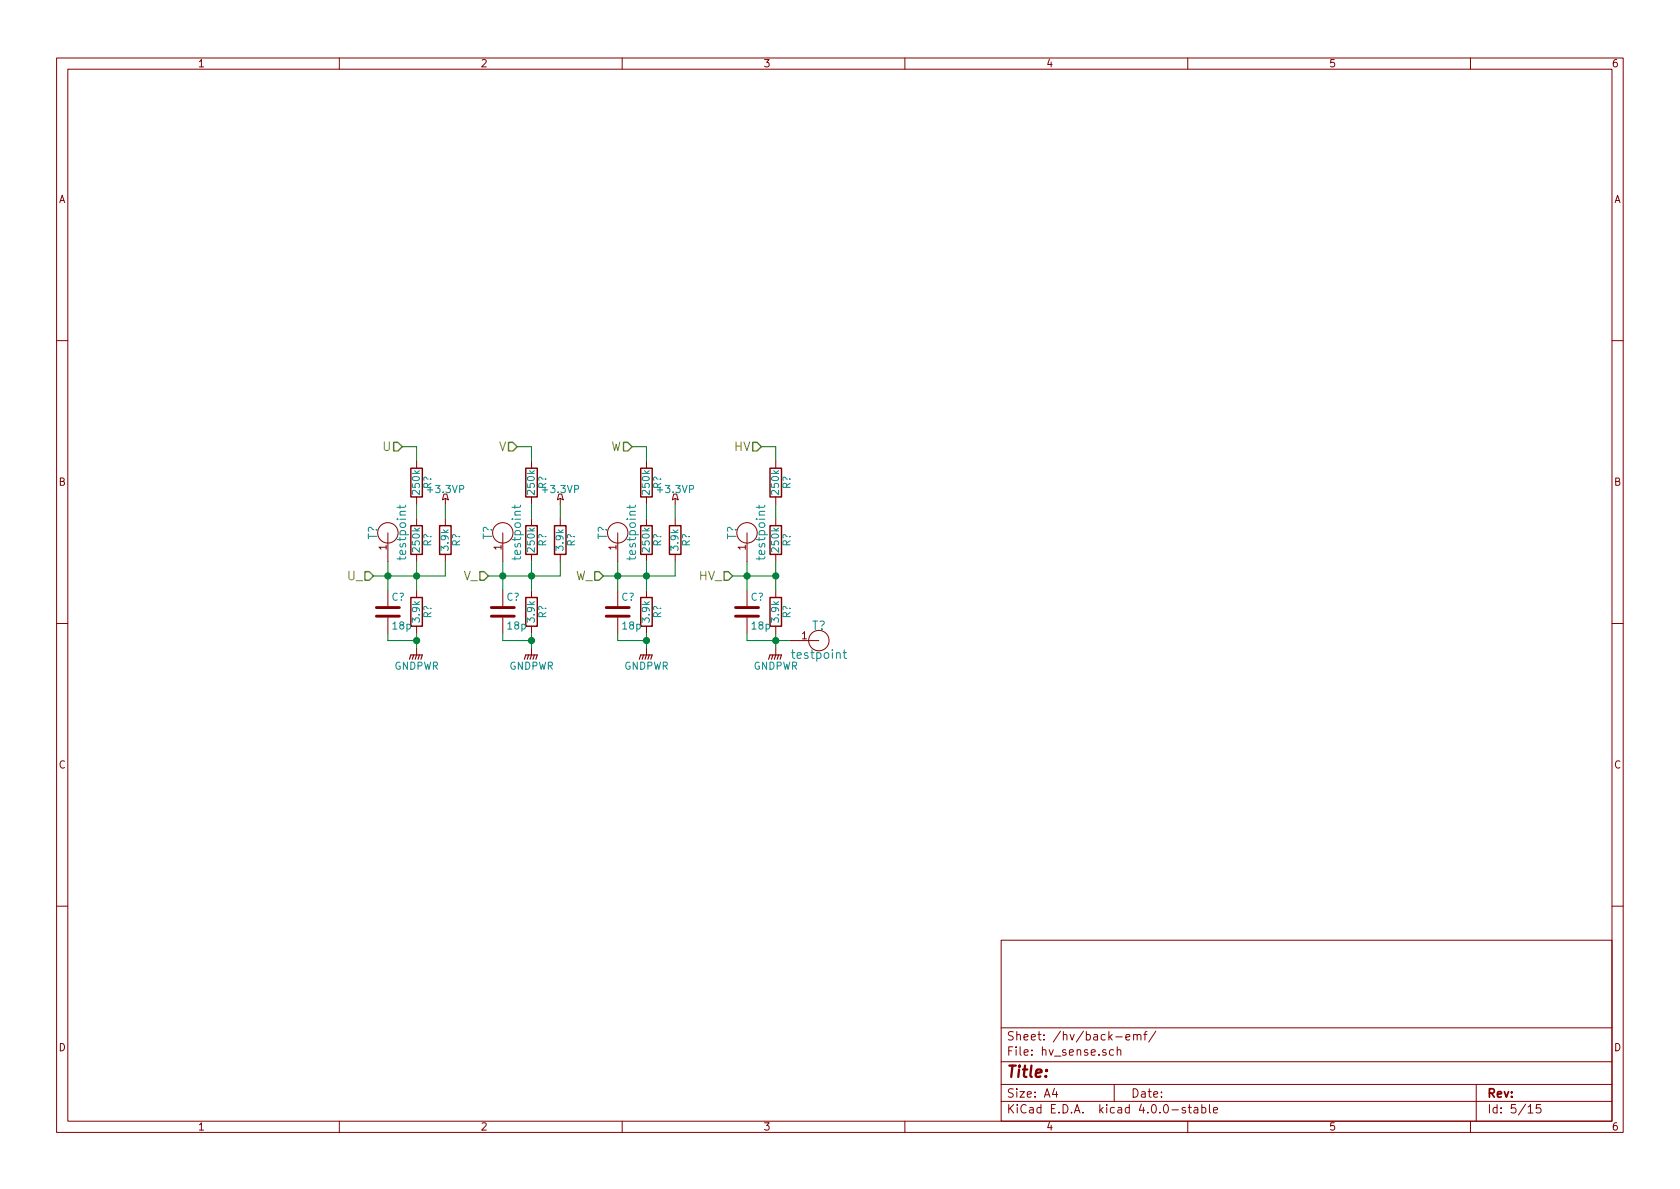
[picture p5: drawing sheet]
EESchema Schematic File Version 2
LIBS:power
LIBS:stmbl_3.4-cache
EELAYER 25 0
EELAYER END
$Descr A4 11693 8268
encoding utf-8
Sheet 5 15
Title ""
Date ""
Rev ""
Comp ""
Comment1 ""
Comment2 ""
Comment3 ""
Comment4 ""
$EndDescr
Text HLabel 2800 3100 0    60   Input ~ 0
U
Text HLabel 2600 4000 0    60   Input ~ 0
U_
$Comp
L R R?
U 1 1
P 2900 3350
F 0 "R?" V 2980 3350 50  0000 C CNN
F 1 "250k" V 2900 3350 50  0000 C CNN
F 2 "" V 2830 3350 30  0000 C CNN
F 3 "" H 2900 3350 30  0000 C CNN
	1    2900 3350
	1    0    0    -1  
$EndComp
$Comp
L R R?
U 1 1
P 2900 3750
F 0 "R?" V 2980 3750 50  0000 C CNN
F 1 "250k" V 2900 3750 50  0000 C CNN
F 2 "" V 2830 3750 30  0000 C CNN
F 3 "" H 2900 3750 30  0000 C CNN
	1    2900 3750
	1    0    0    -1  
$EndComp
$Comp
L R R?
U 1 1
P 2900 4250
F 0 "R?" V 2980 4250 50  0000 C CNN
F 1 "3.9k" V 2900 4250 50  0000 C CNN
F 2 "" V 2830 4250 30  0000 C CNN
F 3 "" H 2900 4250 30  0000 C CNN
	1    2900 4250
	1    0    0    -1  
$EndComp
Wire Wire Line
	2800 3100 2900 3100
Wire Wire Line
	2900 3100 2900 3200
Wire Wire Line
	2900 3600 2900 3500
Wire Wire Line
	2900 3900 2900 4100
Wire Wire Line
	2600 4000 3100 4000
Connection ~ 2900 4000
$Comp
L R R?
U 1 1
P 3100 3750
F 0 "R?" V 3180 3750 50  0000 C CNN
F 1 "3.9k" V 3100 3750 50  0000 C CNN
F 2 "" V 3030 3750 30  0000 C CNN
F 3 "" H 3100 3750 30  0000 C CNN
	1    3100 3750
	1    0    0    -1  
$EndComp
Wire Wire Line
	3100 4000 3100 3900
$Comp
L +3.3VP #PWR?
U 1 1
P 3100 3500
F 0 "#PWR?" H 3250 3450 50  0001 C CNN
F 1 "+3.3VP" H 3100 3600 50  0000 C CNN
F 2 "" H 3100 3500 60  0000 C CNN
F 3 "" H 3100 3500 60  0000 C CNN
	1    3100 3500
	1    0    0    -1  
$EndComp
$Comp
L GNDPWR #PWR?
U 1 1
P 2900 4500
F 0 "#PWR?" H 2900 4300 50  0001 C CNN
F 1 "GNDPWR" H 2900 4370 50  0000 C CNN
F 2 "" H 2900 4450 60  0000 C CNN
F 3 "" H 2900 4450 60  0000 C CNN
	1    2900 4500
	1    0    0    -1  
$EndComp
Wire Wire Line
	2900 4500 2900 4400
Wire Wire Line
	3100 3600 3100 3500
Text HLabel 3600 3100 0    60   Input ~ 0
V
Text HLabel 3400 4000 0    60   Input ~ 0
V_
$Comp
L R R?
U 1 1
P 3700 3350
F 0 "R?" V 3780 3350 50  0000 C CNN
F 1 "250k" V 3700 3350 50  0000 C CNN
F 2 "" V 3630 3350 30  0000 C CNN
F 3 "" H 3700 3350 30  0000 C CNN
	1    3700 3350
	1    0    0    -1  
$EndComp
$Comp
L R R?
U 1 1
P 3700 3750
F 0 "R?" V 3780 3750 50  0000 C CNN
F 1 "250k" V 3700 3750 50  0000 C CNN
F 2 "" V 3630 3750 30  0000 C CNN
F 3 "" H 3700 3750 30  0000 C CNN
	1    3700 3750
	1    0    0    -1  
$EndComp
$Comp
L R R?
U 1 1
P 3700 4250
F 0 "R?" V 3780 4250 50  0000 C CNN
F 1 "3.9k" V 3700 4250 50  0000 C CNN
F 2 "" V 3630 4250 30  0000 C CNN
F 3 "" H 3700 4250 30  0000 C CNN
	1    3700 4250
	1    0    0    -1  
$EndComp
Wire Wire Line
	3600 3100 3700 3100
Wire Wire Line
	3700 3100 3700 3200
Wire Wire Line
	3700 3600 3700 3500
Wire Wire Line
	3700 3900 3700 4100
Wire Wire Line
	3400 4000 3900 4000
Connection ~ 3700 4000
$Comp
L R R?
U 1 1
P 3900 3750
F 0 "R?" V 3980 3750 50  0000 C CNN
F 1 "3.9k" V 3900 3750 50  0000 C CNN
F 2 "" V 3830 3750 30  0000 C CNN
F 3 "" H 3900 3750 30  0000 C CNN
	1    3900 3750
	1    0    0    -1  
$EndComp
Wire Wire Line
	3900 4000 3900 3900
$Comp
L +3.3VP #PWR?
U 1 1
P 3900 3500
F 0 "#PWR?" H 4050 3450 50  0001 C CNN
F 1 "+3.3VP" H 3900 3600 50  0000 C CNN
F 2 "" H 3900 3500 60  0000 C CNN
F 3 "" H 3900 3500 60  0000 C CNN
	1    3900 3500
	1    0    0    -1  
$EndComp
$Comp
L GNDPWR #PWR?
U 1 1
P 3700 4500
F 0 "#PWR?" H 3700 4300 50  0001 C CNN
F 1 "GNDPWR" H 3700 4370 50  0000 C CNN
F 2 "" H 3700 4450 60  0000 C CNN
F 3 "" H 3700 4450 60  0000 C CNN
	1    3700 4500
	1    0    0    -1  
$EndComp
Wire Wire Line
	3700 4500 3700 4400
Wire Wire Line
	3900 3600 3900 3500
Text HLabel 4400 3100 0    60   Input ~ 0
W
Text HLabel 4200 4000 0    60   Input ~ 0
W_
$Comp
L R R?
U 1 1
P 4500 3350
F 0 "R?" V 4580 3350 50  0000 C CNN
F 1 "250k" V 4500 3350 50  0000 C CNN
F 2 "" V 4430 3350 30  0000 C CNN
F 3 "" H 4500 3350 30  0000 C CNN
	1    4500 3350
	1    0    0    -1  
$EndComp
$Comp
L R R?
U 1 1
P 4500 3750
F 0 "R?" V 4580 3750 50  0000 C CNN
F 1 "250k" V 4500 3750 50  0000 C CNN
F 2 "" V 4430 3750 30  0000 C CNN
F 3 "" H 4500 3750 30  0000 C CNN
	1    4500 3750
	1    0    0    -1  
$EndComp
$Comp
L R R?
U 1 1
P 4500 4250
F 0 "R?" V 4580 4250 50  0000 C CNN
F 1 "3.9k" V 4500 4250 50  0000 C CNN
F 2 "" V 4430 4250 30  0000 C CNN
F 3 "" H 4500 4250 30  0000 C CNN
	1    4500 4250
	1    0    0    -1  
$EndComp
Wire Wire Line
	4400 3100 4500 3100
Wire Wire Line
	4500 3100 4500 3200
Wire Wire Line
	4500 3600 4500 3500
Wire Wire Line
	4500 3900 4500 4100
Wire Wire Line
	4200 4000 4700 4000
Connection ~ 4500 4000
$Comp
L R R?
U 1 1
P 4700 3750
F 0 "R?" V 4780 3750 50  0000 C CNN
F 1 "3.9k" V 4700 3750 50  0000 C CNN
F 2 "" V 4630 3750 30  0000 C CNN
F 3 "" H 4700 3750 30  0000 C CNN
	1    4700 3750
	1    0    0    -1  
$EndComp
Wire Wire Line
	4700 4000 4700 3900
$Comp
L +3.3VP #PWR?
U 1 1
P 4700 3500
F 0 "#PWR?" H 4850 3450 50  0001 C CNN
F 1 "+3.3VP" H 4700 3600 50  0000 C CNN
F 2 "" H 4700 3500 60  0000 C CNN
F 3 "" H 4700 3500 60  0000 C CNN
	1    4700 3500
	1    0    0    -1  
$EndComp
$Comp
L GNDPWR #PWR?
U 1 1
P 4500 4500
F 0 "#PWR?" H 4500 4300 50  0001 C CNN
F 1 "GNDPWR" H 4500 4370 50  0000 C CNN
F 2 "" H 4500 4450 60  0000 C CNN
F 3 "" H 4500 4450 60  0000 C CNN
	1    4500 4500
	1    0    0    -1  
$EndComp
Wire Wire Line
	4500 4500 4500 4400
Wire Wire Line
	4700 3600 4700 3500
Text HLabel 5300 3100 0    60   Input ~ 0
HV
Text HLabel 5100 4000 0    60   Input ~ 0
HV_
$Comp
L R R?
U 1 1
P 5400 3350
F 0 "R?" V 5480 3350 50  0000 C CNN
F 1 "250k" V 5400 3350 50  0000 C CNN
F 2 "" V 5330 3350 30  0000 C CNN
F 3 "" H 5400 3350 30  0000 C CNN
	1    5400 3350
	1    0    0    -1  
$EndComp
$Comp
L R R?
U 1 1
P 5400 3750
F 0 "R?" V 5480 3750 50  0000 C CNN
F 1 "250k" V 5400 3750 50  0000 C CNN
F 2 "" V 5330 3750 30  0000 C CNN
F 3 "" H 5400 3750 30  0000 C CNN
	1    5400 3750
	1    0    0    -1  
$EndComp
$Comp
L R R?
U 1 1
P 5400 4250
F 0 "R?" V 5480 4250 50  0000 C CNN
F 1 "3.9k" V 5400 4250 50  0000 C CNN
F 2 "" V 5330 4250 30  0000 C CNN
F 3 "" H 5400 4250 30  0000 C CNN
	1    5400 4250
	1    0    0    -1  
$EndComp
Wire Wire Line
	5300 3100 5400 3100
Wire Wire Line
	5400 3100 5400 3200
Wire Wire Line
	5400 3600 5400 3500
Wire Wire Line
	5400 3900 5400 4100
Connection ~ 5400 4000
$Comp
L GNDPWR #PWR?
U 1 1
P 5400 4500
F 0 "#PWR?" H 5400 4300 50  0001 C CNN
F 1 "GNDPWR" H 5400 4370 50  0000 C CNN
F 2 "" H 5400 4450 60  0000 C CNN
F 3 "" H 5400 4450 60  0000 C CNN
	1    5400 4500
	1    0    0    -1  
$EndComp
Wire Wire Line
	5400 4500 5400 4400
Wire Wire Line
	5100 4000 5400 4000
$Comp
L C C?
U 1 1
P 2700 4250
F 0 "C?" H 2725 4350 50  0000 L CNN
F 1 "18p" H 2725 4150 50  0000 L CNN
F 2 "" H 2738 4100 30  0000 C CNN
F 3 "" H 2700 4250 60  0000 C CNN
	1    2700 4250
	1    0    0    -1  
$EndComp
Wire Wire Line
	2700 3900 2700 4100
Connection ~ 2700 4000
Wire Wire Line
	2700 4400 2700 4450
Wire Wire Line
	2700 4450 2900 4450
Connection ~ 2900 4450
$Comp
L C C?
U 1 1
P 3500 4250
F 0 "C?" H 3525 4350 50  0000 L CNN
F 1 "18p" H 3525 4150 50  0000 L CNN
F 2 "" H 3538 4100 30  0000 C CNN
F 3 "" H 3500 4250 60  0000 C CNN
	1    3500 4250
	1    0    0    -1  
$EndComp
$Comp
L C C?
U 1 1
P 4300 4250
F 0 "C?" H 4325 4350 50  0000 L CNN
F 1 "18p" H 4325 4150 50  0000 L CNN
F 2 "" H 4338 4100 30  0000 C CNN
F 3 "" H 4300 4250 60  0000 C CNN
	1    4300 4250
	1    0    0    -1  
$EndComp
$Comp
L C C?
U 1 1
P 5200 4250
F 0 "C?" H 5225 4350 50  0000 L CNN
F 1 "18p" H 5225 4150 50  0000 L CNN
F 2 "" H 5238 4100 30  0000 C CNN
F 3 "" H 5200 4250 60  0000 C CNN
	1    5200 4250
	1    0    0    -1  
$EndComp
Wire Wire Line
	3500 3900 3500 4100
Connection ~ 3500 4000
Wire Wire Line
	3500 4400 3500 4450
Wire Wire Line
	3500 4450 3700 4450
Connection ~ 3700 4450
Wire Wire Line
	4300 3900 4300 4100
Connection ~ 4300 4000
Wire Wire Line
	4300 4400 4300 4450
Wire Wire Line
	4300 4450 4500 4450
Connection ~ 4500 4450
Wire Wire Line
	5200 3900 5200 4100
Connection ~ 5200 4000
Wire Wire Line
	5200 4400 5200 4450
Wire Wire Line
	5200 4450 5500 4450
Connection ~ 5400 4450
$Comp
L testpoint T?
U 1 1
P 2700 3700
F 0 "T?" H 2700 3800 60  0000 C CNN
F 1 "testpoint" H 2700 3600 60  0000 C CNN
F 2 "" H 2700 3700 60  0000 C CNN
F 3 "" H 2700 3700 60  0000 C CNN
	1    2700 3700
	0    -1   -1   0   
$EndComp
$Comp
L testpoint T?
U 1 1
P 3500 3700
F 0 "T?" H 3500 3800 60  0000 C CNN
F 1 "testpoint" H 3500 3600 60  0000 C CNN
F 2 "" H 3500 3700 60  0000 C CNN
F 3 "" H 3500 3700 60  0000 C CNN
	1    3500 3700
	0    -1   -1   0   
$EndComp
$Comp
L testpoint T?
U 1 1
P 4300 3700
F 0 "T?" H 4300 3800 60  0000 C CNN
F 1 "testpoint" H 4300 3600 60  0000 C CNN
F 2 "" H 4300 3700 60  0000 C CNN
F 3 "" H 4300 3700 60  0000 C CNN
	1    4300 3700
	0    -1   -1   0   
$EndComp
$Comp
L testpoint T?
U 1 1
P 5200 3700
F 0 "T?" H 5200 3800 60  0000 C CNN
F 1 "testpoint" H 5200 3600 60  0000 C CNN
F 2 "" H 5200 3700 60  0000 C CNN
F 3 "" H 5200 3700 60  0000 C CNN
	1    5200 3700
	0    -1   -1   0   
$EndComp
$Comp
L testpoint T?
U 1 1
P 5700 4450
F 0 "T?" H 5700 4550 60  0000 C CNN
F 1 "testpoint" H 5700 4350 60  0000 C CNN
F 2 "" H 5700 4450 60  0000 C CNN
F 3 "" H 5700 4450 60  0000 C CNN
	1    5700 4450
	1    0    0    -1  
$EndComp
$EndSCHEMATC
